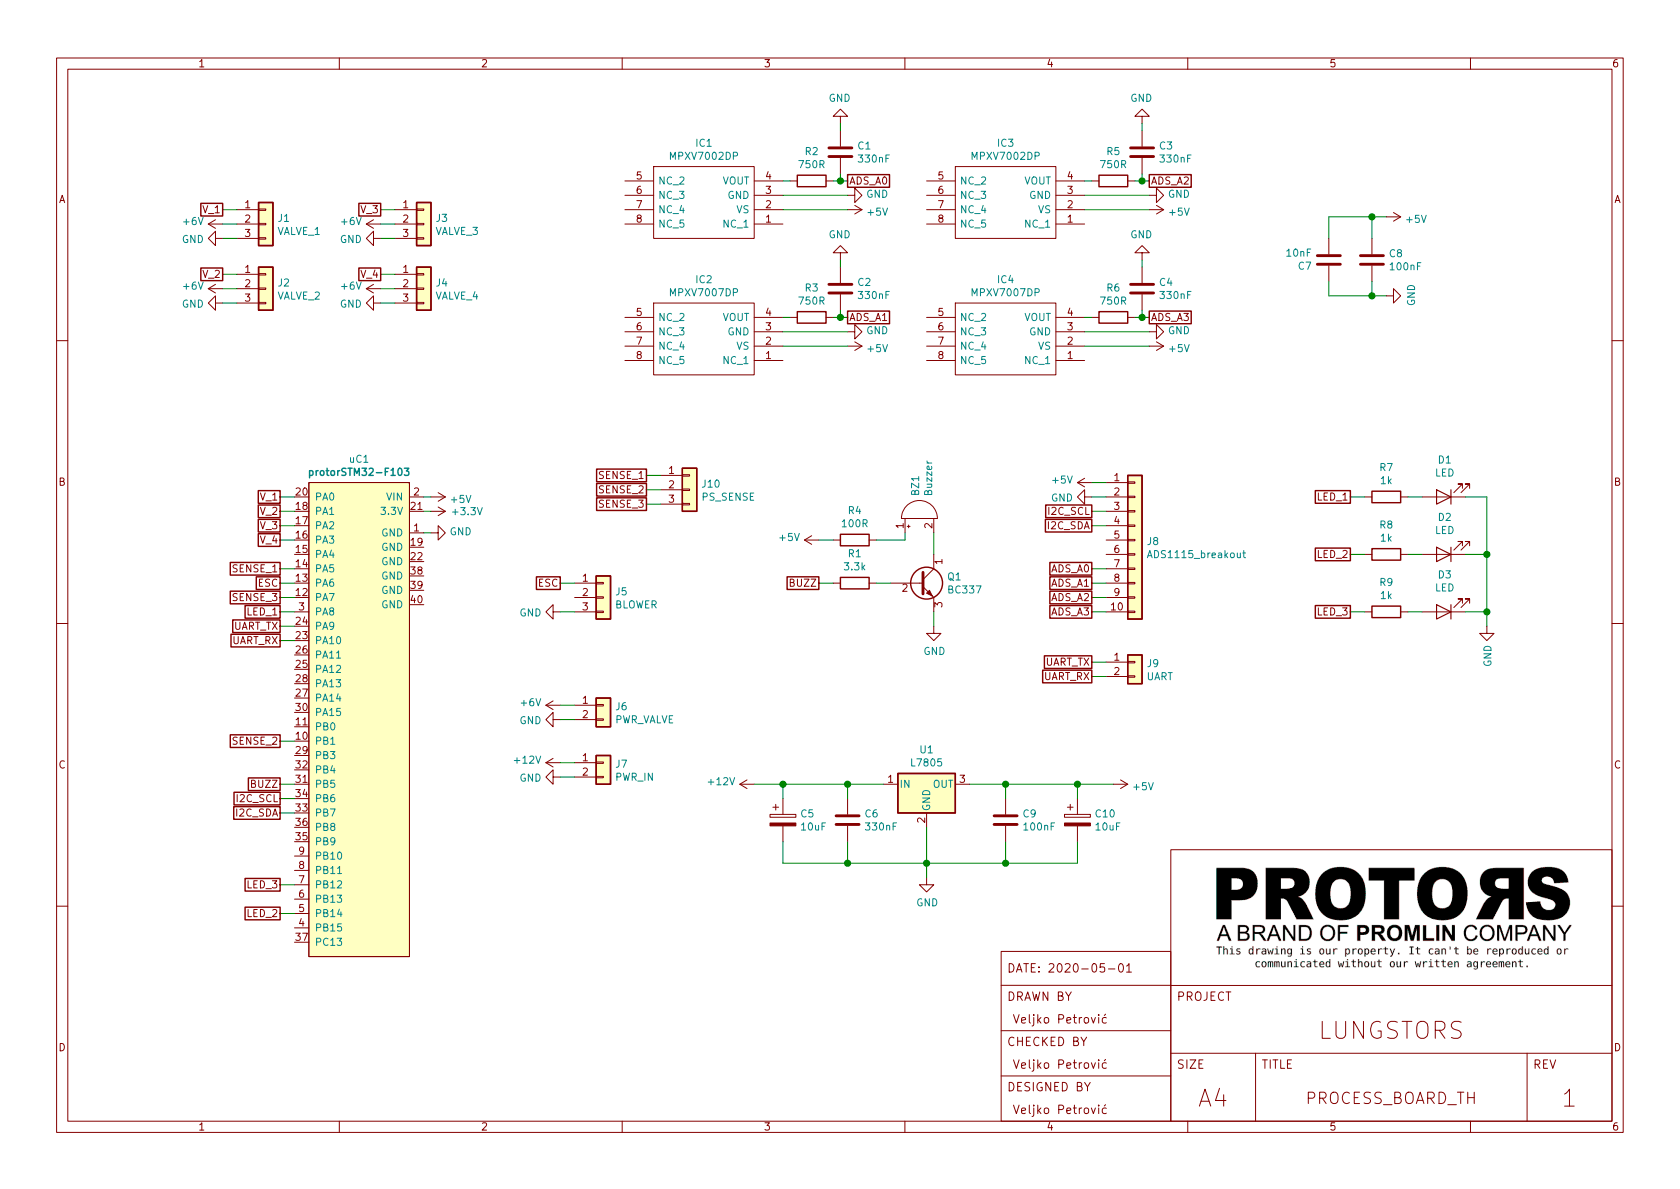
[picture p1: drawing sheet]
EESchema Schematic File Version 4
EELAYER 30 0
EELAYER END
$Descr A4 11693 8268
encoding utf-8
Sheet 1 1
Title "PROCESS_BOARD_TH"
Date "2020-05-01"
Rev "1"
Comp ""
Comment1 "LUNGSTORS"
Comment2 "Veljko Petrović"
Comment3 "Veljko Petrović"
Comment4 "Veljko Petrović"
$EndDescr
$Comp
L PROCESS_BOARD_TH-rescue:MPXV7002DP-protors IC3
U 1 1
P 6450 1250
F 0 "IC3" H 7000 1515 50  0000 C CNN
F 1 "MPXV7002DP" H 7000 1424 50  0000 C CNN
F 2 "protors:MPXV7002DPT1" H 7400 1350 50  0001 L CNN
F 3 "http://www.nxp.com/docs/en/data-sheet/MPXV7002.pdf" H 7400 1250 50  0001 L CNN
F 4 "9.906" H 7400 1050 50  0001 L CNN "Height"
F 5 "NXP" H 7400 950 50  0001 L CNN "Manufacturer_Name"
	1    6450 1250
	1    0    0    -1  
$EndComp
$Comp
L PROCESS_BOARD_TH-rescue:MPXV7002DP-protors IC1
U 1 1
P 4350 1250
F 0 "IC1" H 4900 1515 50  0000 C CNN
F 1 "MPXV7002DP" H 4900 1424 50  0000 C CNN
F 2 "protors:MPXV7002DPT1" H 5300 1350 50  0001 L CNN
F 3 "http://www.nxp.com/docs/en/data-sheet/MPXV7002.pdf" H 5300 1250 50  0001 L CNN
F 4 "9.906" H 5300 1050 50  0001 L CNN "Height"
F 5 "NXP" H 5300 950 50  0001 L CNN "Manufacturer_Name"
	1    4350 1250
	1    0    0    -1  
$EndComp
$Comp
L PROCESS_BOARD_TH-rescue:MPXV7002DP-protors IC2
U 1 1
P 4350 2200
F 0 "IC2" H 4900 2465 50  0000 C CNN
F 1 "MPXV7007DP" H 4900 2374 50  0000 C CNN
F 2 "protors:MPXV7002DPT1" H 5300 2300 50  0001 L CNN
F 3 "http://www.nxp.com/docs/en/data-sheet/MPXV7002.pdf" H 5300 2200 50  0001 L CNN
F 4 "9.906" H 5300 2000 50  0001 L CNN "Height"
F 5 "NXP" H 5300 1900 50  0001 L CNN "Manufacturer_Name"
	1    4350 2200
	1    0    0    -1  
$EndComp
$Comp
L PROCESS_BOARD_TH-rescue:MPXV7002DP-protors IC4
U 1 1
P 6450 2200
F 0 "IC4" H 7000 2465 50  0000 C CNN
F 1 "MPXV7007DP" H 7000 2374 50  0000 C CNN
F 2 "protors:MPXV7002DPT1" H 7400 2300 50  0001 L CNN
F 3 "http://www.nxp.com/docs/en/data-sheet/MPXV7002.pdf" H 7400 2200 50  0001 L CNN
F 4 "9.906" H 7400 2000 50  0001 L CNN "Height"
F 5 "NXP" H 7400 1900 50  0001 L CNN "Manufacturer_Name"
	1    6450 2200
	1    0    0    -1  
$EndComp
$Comp
L Regulator_Linear:L7805 U1
U 1 1
P 6450 5450
F 0 "U1" H 6450 5692 50  0000 C CNN
F 1 "L7805" H 6450 5601 50  0000 C CNN
F 2 "Package_TO_SOT_THT:TO-220-3_Vertical" H 6475 5300 50  0001 L CIN
F 3 "http://www.st.com/content/ccc/resource/technical/document/datasheet/41/4f/b3/b0/12/d4/47/88/CD00000444.pdf/files/CD00000444.pdf/jcr:content/translations/en.CD00000444.pdf" H 6450 5400 50  0001 C CNN
	1    6450 5450
	1    0    0    -1  
$EndComp
$Comp
L Device:Buzzer BZ1
U 1 1
P 6400 3600
F 0 "BZ1" H 6552 3629 50  0000 L CNN
F 1 "Buzzer" H 6552 3538 50  0000 L CNN
F 2 "Buzzer_Beeper:Buzzer_12x9.5RM7.6" V 6375 3700 50  0001 C CNN
F 3 "~" V 6375 3700 50  0001 C CNN
	1    6400 3600
	0    -1   -1   0   
$EndComp
$Comp
L Transistor_BJT:BC337 Q1
U 1 1
P 6400 4050
F 0 "Q1" H 6591 4096 50  0000 L CNN
F 1 "BC337" H 6591 4005 50  0000 L CNN
F 2 "Package_TO_SOT_THT:TO-92L_Inline_Wide" H 6600 3975 50  0001 L CIN
F 3 "https://diotec.com/tl_files/diotec/files/pdf/datasheets/bc337.pdf" H 6400 4050 50  0001 L CNN
	1    6400 4050
	1    0    0    -1  
$EndComp
$Comp
L Device:C C1
U 1 1
P 5850 1050
F 0 "C1" H 5965 1096 50  0000 L CNN
F 1 "330nF" H 5965 1005 50  0000 L CNN
F 2 "Capacitor_THT:C_Rect_L7.0mm_W4.5mm_P5.00mm" H 5888 900 50  0001 C CNN
F 3 "~" H 5850 1050 50  0001 C CNN
	1    5850 1050
	1    0    0    -1  
$EndComp
$Comp
L Device:R R2
U 1 1
P 5650 1250
F 0 "R2" V 5443 1250 50  0000 C CNN
F 1 "750R" V 5534 1250 50  0000 C CNN
F 2 "Resistor_THT:R_Axial_DIN0207_L6.3mm_D2.5mm_P10.16mm_Horizontal" V 5580 1250 50  0001 C CNN
F 3 "~" H 5650 1250 50  0001 C CNN
	1    5650 1250
	0    1    1    0   
$EndComp
$Comp
L Connector_Generic:Conn_01x10 J8
U 1 1
P 7900 3750
F 0 "J8" H 7980 3742 50  0000 L CNN
F 1 "ADS1115_breakout" H 7980 3651 50  0000 L CNN
F 2 "Connector_PinSocket_2.54mm:PinSocket_1x10_P2.54mm_Vertical" H 7900 3750 50  0001 C CNN
F 3 "~" H 7900 3750 50  0001 C CNN
	1    7900 3750
	1    0    0    -1  
$EndComp
$Comp
L power:+5V #PWR0101
U 1 1
P 7600 3350
F 0 "#PWR0101" H 7600 3200 50  0001 C CNN
F 1 "+5V" V 7615 3478 50  0000 L CNN
F 2 "" H 7600 3350 50  0001 C CNN
F 3 "" H 7600 3350 50  0001 C CNN
	1    7600 3350
	0    -1   -1   0   
$EndComp
$Comp
L power:GND #PWR0102
U 1 1
P 7600 3450
F 0 "#PWR0102" H 7600 3200 50  0001 C CNN
F 1 "GND" V 7605 3322 50  0000 R CNN
F 2 "" H 7600 3450 50  0001 C CNN
F 3 "" H 7600 3450 50  0001 C CNN
	1    7600 3450
	0    1    1    0   
$EndComp
Wire Wire Line
	7600 3350 7700 3350
Wire Wire Line
	7600 3450 7700 3450
Text GLabel 7600 3550 0    50   UnSpc ~ 0
I2C_SCL
Text GLabel 7600 3650 0    50   UnSpc ~ 0
I2C_SDA
Text GLabel 7600 3950 0    50   UnSpc ~ 0
ADS_A0
Text GLabel 7600 4050 0    50   UnSpc ~ 0
ADS_A1
Text GLabel 7600 4150 0    50   UnSpc ~ 0
ADS_A2
Text GLabel 7600 4250 0    50   UnSpc ~ 0
ADS_A3
Wire Wire Line
	7600 3550 7700 3550
Wire Wire Line
	7600 3650 7700 3650
Wire Wire Line
	7600 3950 7700 3950
Wire Wire Line
	7600 4050 7700 4050
Wire Wire Line
	7600 4150 7700 4150
Wire Wire Line
	7600 4250 7700 4250
$Comp
L Device:C C6
U 1 1
P 5900 5700
F 0 "C6" H 6015 5746 50  0000 L CNN
F 1 "330nF" H 6015 5655 50  0000 L CNN
F 2 "Capacitor_THT:C_Rect_L7.0mm_W4.5mm_P5.00mm" H 5938 5550 50  0001 C CNN
F 3 "~" H 5900 5700 50  0001 C CNN
	1    5900 5700
	1    0    0    -1  
$EndComp
$Comp
L Device:C C9
U 1 1
P 7000 5700
F 0 "C9" H 7115 5746 50  0000 L CNN
F 1 "100nF" H 7115 5655 50  0000 L CNN
F 2 "Capacitor_THT:C_Rect_L7.0mm_W2.5mm_P5.00mm" H 7038 5550 50  0001 C CNN
F 3 "~" H 7000 5700 50  0001 C CNN
	1    7000 5700
	1    0    0    -1  
$EndComp
$Comp
L Device:CP C5
U 1 1
P 5450 5700
F 0 "C5" H 5568 5746 50  0000 L CNN
F 1 "10uF" H 5568 5655 50  0000 L CNN
F 2 "Capacitor_THT:CP_Radial_D5.0mm_P2.50mm" H 5488 5550 50  0001 C CNN
F 3 "~" H 5450 5700 50  0001 C CNN
	1    5450 5700
	1    0    0    -1  
$EndComp
$Comp
L Device:CP C10
U 1 1
P 7500 5700
F 0 "C10" H 7618 5746 50  0000 L CNN
F 1 "10uF" H 7618 5655 50  0000 L CNN
F 2 "Capacitor_THT:CP_Radial_D5.0mm_P2.50mm" H 7538 5550 50  0001 C CNN
F 3 "~" H 7500 5700 50  0001 C CNN
	1    7500 5700
	1    0    0    -1  
$EndComp
$Comp
L power:+12V #PWR0103
U 1 1
P 5250 5450
F 0 "#PWR0103" H 5250 5300 50  0001 C CNN
F 1 "+12V" V 5265 5578 50  0000 L CNN
F 2 "" H 5250 5450 50  0001 C CNN
F 3 "" H 5250 5450 50  0001 C CNN
	1    5250 5450
	0    -1   -1   0   
$EndComp
$Comp
L power:GND #PWR0105
U 1 1
P 6450 6100
F 0 "#PWR0105" H 6450 5850 50  0001 C CNN
F 1 "GND" H 6455 5927 50  0000 C CNN
F 2 "" H 6450 6100 50  0001 C CNN
F 3 "" H 6450 6100 50  0001 C CNN
	1    6450 6100
	1    0    0    -1  
$EndComp
$Comp
L power:+5V #PWR0106
U 1 1
P 7750 5450
F 0 "#PWR0106" H 7750 5300 50  0001 C CNN
F 1 "+5V" V 7765 5578 50  0000 L CNN
F 2 "" H 7750 5450 50  0001 C CNN
F 3 "" H 7750 5450 50  0001 C CNN
	1    7750 5450
	0    1    1    0   
$EndComp
Wire Wire Line
	5900 5550 5900 5450
Connection ~ 5900 5450
Wire Wire Line
	5900 5450 6150 5450
Wire Wire Line
	5450 5550 5450 5450
Wire Wire Line
	5250 5450 5450 5450
Connection ~ 5450 5450
Wire Wire Line
	5450 5450 5900 5450
Wire Wire Line
	5450 5850 5450 6000
Wire Wire Line
	5450 6000 5900 6000
Wire Wire Line
	6450 6000 6450 6100
Wire Wire Line
	5900 5850 5900 6000
Connection ~ 5900 6000
Wire Wire Line
	5900 6000 6450 6000
Wire Wire Line
	6450 5750 6450 6000
Connection ~ 6450 6000
Wire Wire Line
	6750 5450 7000 5450
Wire Wire Line
	7500 5450 7500 5550
Connection ~ 7500 5450
Wire Wire Line
	7500 5450 7750 5450
Wire Wire Line
	7000 5450 7000 5550
Connection ~ 7000 5450
Wire Wire Line
	7000 5450 7500 5450
Wire Wire Line
	7500 5850 7500 6000
Wire Wire Line
	7500 6000 7000 6000
Wire Wire Line
	7000 5850 7000 6000
Connection ~ 7000 6000
Wire Wire Line
	7000 6000 6450 6000
Text GLabel 5900 1250 2    50   UnSpc ~ 0
ADS_A0
Text GLabel 5900 2200 2    50   UnSpc ~ 0
ADS_A1
Text GLabel 8000 1250 2    50   UnSpc ~ 0
ADS_A2
Text GLabel 8000 2200 2    50   UnSpc ~ 0
ADS_A3
$Comp
L power:+5V #PWR0107
U 1 1
P 5900 1450
F 0 "#PWR0107" H 5900 1300 50  0001 C CNN
F 1 "+5V" V 5915 1578 50  0000 L CNN
F 2 "" H 5900 1450 50  0001 C CNN
F 3 "" H 5900 1450 50  0001 C CNN
	1    5900 1450
	0    1    1    0   
$EndComp
$Comp
L power:+5V #PWR0108
U 1 1
P 5900 2400
F 0 "#PWR0108" H 5900 2250 50  0001 C CNN
F 1 "+5V" V 5915 2528 50  0000 L CNN
F 2 "" H 5900 2400 50  0001 C CNN
F 3 "" H 5900 2400 50  0001 C CNN
	1    5900 2400
	0    1    1    0   
$EndComp
$Comp
L power:+5V #PWR0109
U 1 1
P 8000 2400
F 0 "#PWR0109" H 8000 2250 50  0001 C CNN
F 1 "+5V" V 8015 2528 50  0000 L CNN
F 2 "" H 8000 2400 50  0001 C CNN
F 3 "" H 8000 2400 50  0001 C CNN
	1    8000 2400
	0    1    1    0   
$EndComp
$Comp
L power:+5V #PWR0110
U 1 1
P 8000 1450
F 0 "#PWR0110" H 8000 1300 50  0001 C CNN
F 1 "+5V" V 8015 1578 50  0000 L CNN
F 2 "" H 8000 1450 50  0001 C CNN
F 3 "" H 8000 1450 50  0001 C CNN
	1    8000 1450
	0    1    1    0   
$EndComp
$Comp
L power:GND #PWR0111
U 1 1
P 5900 1350
F 0 "#PWR0111" H 5900 1100 50  0001 C CNN
F 1 "GND" V 5905 1222 50  0000 R CNN
F 2 "" H 5900 1350 50  0001 C CNN
F 3 "" H 5900 1350 50  0001 C CNN
	1    5900 1350
	0    -1   -1   0   
$EndComp
$Comp
L power:GND #PWR0112
U 1 1
P 5900 2300
F 0 "#PWR0112" H 5900 2050 50  0001 C CNN
F 1 "GND" V 5905 2172 50  0000 R CNN
F 2 "" H 5900 2300 50  0001 C CNN
F 3 "" H 5900 2300 50  0001 C CNN
	1    5900 2300
	0    -1   -1   0   
$EndComp
$Comp
L power:GND #PWR0113
U 1 1
P 8000 2300
F 0 "#PWR0113" H 8000 2050 50  0001 C CNN
F 1 "GND" V 8005 2172 50  0000 R CNN
F 2 "" H 8000 2300 50  0001 C CNN
F 3 "" H 8000 2300 50  0001 C CNN
	1    8000 2300
	0    -1   -1   0   
$EndComp
$Comp
L power:GND #PWR0114
U 1 1
P 8000 1350
F 0 "#PWR0114" H 8000 1100 50  0001 C CNN
F 1 "GND" V 8005 1222 50  0000 R CNN
F 2 "" H 8000 1350 50  0001 C CNN
F 3 "" H 8000 1350 50  0001 C CNN
	1    8000 1350
	0    -1   -1   0   
$EndComp
Wire Wire Line
	5450 1350 5900 1350
Wire Wire Line
	5450 1450 5900 1450
Wire Wire Line
	7550 1350 8000 1350
Wire Wire Line
	7550 1450 8000 1450
Wire Wire Line
	5450 2300 5900 2300
Wire Wire Line
	5450 2400 5900 2400
Wire Wire Line
	7550 2300 8000 2300
Wire Wire Line
	7550 2400 8000 2400
$Comp
L Device:R R4
U 1 1
P 5950 3750
F 0 "R4" V 5743 3750 50  0000 C CNN
F 1 "100R" V 5834 3750 50  0000 C CNN
F 2 "Resistor_THT:R_Axial_DIN0207_L6.3mm_D2.5mm_P10.16mm_Horizontal" V 5880 3750 50  0001 C CNN
F 3 "~" H 5950 3750 50  0001 C CNN
	1    5950 3750
	0    1    1    0   
$EndComp
Wire Wire Line
	5900 1250 5850 1250
Wire Wire Line
	5850 1250 5850 1200
Connection ~ 5850 1250
Wire Wire Line
	5850 1250 5800 1250
Wire Wire Line
	5500 1250 5450 1250
$Comp
L power:GND #PWR0115
U 1 1
P 5850 850
F 0 "#PWR0115" H 5850 600 50  0001 C CNN
F 1 "GND" H 5855 677 50  0000 C CNN
F 2 "" H 5850 850 50  0001 C CNN
F 3 "" H 5850 850 50  0001 C CNN
	1    5850 850 
	-1   0    0    1   
$EndComp
Wire Wire Line
	5850 850  5850 900 
$Comp
L Device:R R3
U 1 1
P 5650 2200
F 0 "R3" V 5443 2200 50  0000 C CNN
F 1 "750R" V 5534 2200 50  0000 C CNN
F 2 "Resistor_THT:R_Axial_DIN0207_L6.3mm_D2.5mm_P10.16mm_Horizontal" V 5580 2200 50  0001 C CNN
F 3 "~" H 5650 2200 50  0001 C CNN
	1    5650 2200
	0    1    1    0   
$EndComp
$Comp
L Device:C C2
U 1 1
P 5850 2000
F 0 "C2" H 5965 2046 50  0000 L CNN
F 1 "330nF" H 5965 1955 50  0000 L CNN
F 2 "Capacitor_THT:C_Rect_L7.0mm_W4.5mm_P5.00mm" H 5888 1850 50  0001 C CNN
F 3 "~" H 5850 2000 50  0001 C CNN
	1    5850 2000
	1    0    0    -1  
$EndComp
$Comp
L power:GND #PWR0116
U 1 1
P 5850 1800
F 0 "#PWR0116" H 5850 1550 50  0001 C CNN
F 1 "GND" H 5855 1627 50  0000 C CNN
F 2 "" H 5850 1800 50  0001 C CNN
F 3 "" H 5850 1800 50  0001 C CNN
	1    5850 1800
	-1   0    0    1   
$EndComp
Wire Wire Line
	5500 2200 5450 2200
Wire Wire Line
	5800 2200 5850 2200
Wire Wire Line
	5850 2150 5850 2200
Connection ~ 5850 2200
Wire Wire Line
	5850 2200 5900 2200
Wire Wire Line
	5850 1800 5850 1850
$Comp
L Device:R R5
U 1 1
P 7750 1250
F 0 "R5" V 7543 1250 50  0000 C CNN
F 1 "750R" V 7634 1250 50  0000 C CNN
F 2 "Resistor_THT:R_Axial_DIN0207_L6.3mm_D2.5mm_P10.16mm_Horizontal" V 7680 1250 50  0001 C CNN
F 3 "~" H 7750 1250 50  0001 C CNN
	1    7750 1250
	0    1    1    0   
$EndComp
$Comp
L Device:C C3
U 1 1
P 7950 1050
F 0 "C3" H 8065 1096 50  0000 L CNN
F 1 "330nF" H 8065 1005 50  0000 L CNN
F 2 "Capacitor_THT:C_Rect_L7.0mm_W4.5mm_P5.00mm" H 7988 900 50  0001 C CNN
F 3 "~" H 7950 1050 50  0001 C CNN
	1    7950 1050
	1    0    0    -1  
$EndComp
$Comp
L power:GND #PWR0117
U 1 1
P 7950 850
F 0 "#PWR0117" H 7950 600 50  0001 C CNN
F 1 "GND" H 7955 677 50  0000 C CNN
F 2 "" H 7950 850 50  0001 C CNN
F 3 "" H 7950 850 50  0001 C CNN
	1    7950 850 
	-1   0    0    1   
$EndComp
$Comp
L Device:R R6
U 1 1
P 7750 2200
F 0 "R6" V 7543 2200 50  0000 C CNN
F 1 "750R" V 7634 2200 50  0000 C CNN
F 2 "Resistor_THT:R_Axial_DIN0207_L6.3mm_D2.5mm_P10.16mm_Horizontal" V 7680 2200 50  0001 C CNN
F 3 "~" H 7750 2200 50  0001 C CNN
	1    7750 2200
	0    1    1    0   
$EndComp
$Comp
L Device:C C4
U 1 1
P 7950 2000
F 0 "C4" H 8065 2046 50  0000 L CNN
F 1 "330nF" H 8065 1955 50  0000 L CNN
F 2 "Capacitor_THT:C_Rect_L7.0mm_W4.5mm_P5.00mm" H 7988 1850 50  0001 C CNN
F 3 "~" H 7950 2000 50  0001 C CNN
	1    7950 2000
	1    0    0    -1  
$EndComp
$Comp
L power:GND #PWR0118
U 1 1
P 7950 1800
F 0 "#PWR0118" H 7950 1550 50  0001 C CNN
F 1 "GND" H 7955 1627 50  0000 C CNN
F 2 "" H 7950 1800 50  0001 C CNN
F 3 "" H 7950 1800 50  0001 C CNN
	1    7950 1800
	-1   0    0    1   
$EndComp
Wire Wire Line
	7550 1250 7600 1250
Wire Wire Line
	7900 1250 7950 1250
Wire Wire Line
	7950 1200 7950 1250
Connection ~ 7950 1250
Wire Wire Line
	7950 1250 8000 1250
Wire Wire Line
	7950 900  7950 850 
Wire Wire Line
	7600 2200 7550 2200
Wire Wire Line
	7900 2200 7950 2200
Wire Wire Line
	7950 2150 7950 2200
Connection ~ 7950 2200
Wire Wire Line
	7950 2200 8000 2200
Wire Wire Line
	7950 1850 7950 1800
$Comp
L Connector_Generic:Conn_01x02 J7
U 1 1
P 4200 5300
F 0 "J7" H 4280 5292 50  0000 L CNN
F 1 "PWR_IN" H 4280 5201 50  0000 L CNN
F 2 "TerminalBlock:TerminalBlock_bornier-2_P5.08mm" H 4200 5300 50  0001 C CNN
F 3 "~" H 4200 5300 50  0001 C CNN
	1    4200 5300
	1    0    0    -1  
$EndComp
$Comp
L Connector_Generic:Conn_01x03 J1
U 1 1
P 1850 1550
F 0 "J1" H 1930 1592 50  0000 L CNN
F 1 "VALVE_1" H 1930 1501 50  0000 L CNN
F 2 "Connector_PinHeader_2.54mm:PinHeader_1x03_P2.54mm_Vertical" H 1850 1550 50  0001 C CNN
F 3 "~" H 1850 1550 50  0001 C CNN
	1    1850 1550
	1    0    0    -1  
$EndComp
$Comp
L Connector_Generic:Conn_01x02 J6
U 1 1
P 4200 4900
F 0 "J6" H 4280 4892 50  0000 L CNN
F 1 "PWR_VALVE" H 4280 4801 50  0000 L CNN
F 2 "TerminalBlock:TerminalBlock_bornier-2_P5.08mm" H 4200 4900 50  0001 C CNN
F 3 "~" H 4200 4900 50  0001 C CNN
	1    4200 4900
	1    0    0    -1  
$EndComp
$Comp
L Connector_Generic:Conn_01x03 J2
U 1 1
P 1850 2000
F 0 "J2" H 1930 2042 50  0000 L CNN
F 1 "VALVE_2" H 1930 1951 50  0000 L CNN
F 2 "Connector_PinHeader_2.54mm:PinHeader_1x03_P2.54mm_Vertical" H 1850 2000 50  0001 C CNN
F 3 "~" H 1850 2000 50  0001 C CNN
	1    1850 2000
	1    0    0    -1  
$EndComp
$Comp
L Connector_Generic:Conn_01x03 J3
U 1 1
P 2950 1550
F 0 "J3" H 3030 1592 50  0000 L CNN
F 1 "VALVE_3" H 3030 1501 50  0000 L CNN
F 2 "Connector_PinHeader_2.54mm:PinHeader_1x03_P2.54mm_Vertical" H 2950 1550 50  0001 C CNN
F 3 "~" H 2950 1550 50  0001 C CNN
	1    2950 1550
	1    0    0    -1  
$EndComp
$Comp
L Connector_Generic:Conn_01x03 J4
U 1 1
P 2950 2000
F 0 "J4" H 3030 2042 50  0000 L CNN
F 1 "VALVE_4" H 3030 1951 50  0000 L CNN
F 2 "Connector_PinHeader_2.54mm:PinHeader_1x03_P2.54mm_Vertical" H 2950 2000 50  0001 C CNN
F 3 "~" H 2950 2000 50  0001 C CNN
	1    2950 2000
	1    0    0    -1  
$EndComp
$Comp
L Connector_Generic:Conn_01x03 J5
U 1 1
P 4200 4150
F 0 "J5" H 4280 4192 50  0000 L CNN
F 1 "BLOWER" H 4280 4101 50  0000 L CNN
F 2 "Connector_PinHeader_2.54mm:PinHeader_1x03_P2.54mm_Vertical" H 4200 4150 50  0001 C CNN
F 3 "~" H 4200 4150 50  0001 C CNN
	1    4200 4150
	1    0    0    -1  
$EndComp
Text GLabel 1550 1450 0    50   UnSpc ~ 0
V_1
Text GLabel 1550 1900 0    50   UnSpc ~ 0
V_2
Text GLabel 2650 1450 0    50   UnSpc ~ 0
V_3
Text GLabel 2650 1900 0    50   UnSpc ~ 0
V_4
Text GLabel 3900 4050 0    50   UnSpc ~ 0
ESC
$Comp
L power:+6V #PWR0119
U 1 1
P 1550 1550
F 0 "#PWR0119" H 1550 1400 50  0001 C CNN
F 1 "+6V" V 1565 1678 50  0000 L CNN
F 2 "" H 1550 1550 50  0001 C CNN
F 3 "" H 1550 1550 50  0001 C CNN
	1    1550 1550
	0    -1   -1   0   
$EndComp
$Comp
L power:+6V #PWR0120
U 1 1
P 1550 2000
F 0 "#PWR0120" H 1550 1850 50  0001 C CNN
F 1 "+6V" V 1565 2128 50  0000 L CNN
F 2 "" H 1550 2000 50  0001 C CNN
F 3 "" H 1550 2000 50  0001 C CNN
	1    1550 2000
	0    -1   -1   0   
$EndComp
$Comp
L power:+6V #PWR0121
U 1 1
P 2650 1550
F 0 "#PWR0121" H 2650 1400 50  0001 C CNN
F 1 "+6V" V 2665 1678 50  0000 L CNN
F 2 "" H 2650 1550 50  0001 C CNN
F 3 "" H 2650 1550 50  0001 C CNN
	1    2650 1550
	0    -1   -1   0   
$EndComp
$Comp
L power:+6V #PWR0122
U 1 1
P 2650 2000
F 0 "#PWR0122" H 2650 1850 50  0001 C CNN
F 1 "+6V" V 2665 2128 50  0000 L CNN
F 2 "" H 2650 2000 50  0001 C CNN
F 3 "" H 2650 2000 50  0001 C CNN
	1    2650 2000
	0    -1   -1   0   
$EndComp
$Comp
L power:GND #PWR0123
U 1 1
P 1550 1650
F 0 "#PWR0123" H 1550 1400 50  0001 C CNN
F 1 "GND" V 1555 1522 50  0000 R CNN
F 2 "" H 1550 1650 50  0001 C CNN
F 3 "" H 1550 1650 50  0001 C CNN
	1    1550 1650
	0    1    1    0   
$EndComp
$Comp
L power:GND #PWR0124
U 1 1
P 1550 2100
F 0 "#PWR0124" H 1550 1850 50  0001 C CNN
F 1 "GND" V 1555 1972 50  0000 R CNN
F 2 "" H 1550 2100 50  0001 C CNN
F 3 "" H 1550 2100 50  0001 C CNN
	1    1550 2100
	0    1    1    0   
$EndComp
$Comp
L power:GND #PWR0125
U 1 1
P 2650 1650
F 0 "#PWR0125" H 2650 1400 50  0001 C CNN
F 1 "GND" V 2655 1522 50  0000 R CNN
F 2 "" H 2650 1650 50  0001 C CNN
F 3 "" H 2650 1650 50  0001 C CNN
	1    2650 1650
	0    1    1    0   
$EndComp
$Comp
L power:GND #PWR0126
U 1 1
P 2650 2100
F 0 "#PWR0126" H 2650 1850 50  0001 C CNN
F 1 "GND" V 2655 1972 50  0000 R CNN
F 2 "" H 2650 2100 50  0001 C CNN
F 3 "" H 2650 2100 50  0001 C CNN
	1    2650 2100
	0    1    1    0   
$EndComp
$Comp
L power:GND #PWR0127
U 1 1
P 3900 4250
F 0 "#PWR0127" H 3900 4000 50  0001 C CNN
F 1 "GND" V 3905 4122 50  0000 R CNN
F 2 "" H 3900 4250 50  0001 C CNN
F 3 "" H 3900 4250 50  0001 C CNN
	1    3900 4250
	0    1    1    0   
$EndComp
$Comp
L power:+6V #PWR0128
U 1 1
P 3900 4900
F 0 "#PWR0128" H 3900 4750 50  0001 C CNN
F 1 "+6V" V 3915 5028 50  0000 L CNN
F 2 "" H 3900 4900 50  0001 C CNN
F 3 "" H 3900 4900 50  0001 C CNN
	1    3900 4900
	0    -1   -1   0   
$EndComp
$Comp
L power:GND #PWR0129
U 1 1
P 3900 5000
F 0 "#PWR0129" H 3900 4750 50  0001 C CNN
F 1 "GND" V 3905 4872 50  0000 R CNN
F 2 "" H 3900 5000 50  0001 C CNN
F 3 "" H 3900 5000 50  0001 C CNN
	1    3900 5000
	0    1    1    0   
$EndComp
$Comp
L power:GND #PWR0130
U 1 1
P 3900 5400
F 0 "#PWR0130" H 3900 5150 50  0001 C CNN
F 1 "GND" V 3905 5272 50  0000 R CNN
F 2 "" H 3900 5400 50  0001 C CNN
F 3 "" H 3900 5400 50  0001 C CNN
	1    3900 5400
	0    1    1    0   
$EndComp
$Comp
L power:+12V #PWR0131
U 1 1
P 3900 5300
F 0 "#PWR0131" H 3900 5150 50  0001 C CNN
F 1 "+12V" V 3915 5428 50  0000 L CNN
F 2 "" H 3900 5300 50  0001 C CNN
F 3 "" H 3900 5300 50  0001 C CNN
	1    3900 5300
	0    -1   -1   0   
$EndComp
Wire Wire Line
	3900 4900 4000 4900
Wire Wire Line
	3900 5000 4000 5000
Wire Wire Line
	3900 5300 4000 5300
Wire Wire Line
	3900 5400 4000 5400
Wire Wire Line
	3900 4050 4000 4050
Wire Wire Line
	3900 4250 4000 4250
Wire Wire Line
	2650 1450 2750 1450
Wire Wire Line
	2650 1550 2750 1550
Wire Wire Line
	2650 1650 2750 1650
Wire Wire Line
	2650 1900 2750 1900
Wire Wire Line
	2650 2000 2750 2000
Wire Wire Line
	2650 2100 2750 2100
Wire Wire Line
	1550 1900 1650 1900
Wire Wire Line
	1550 2000 1650 2000
Wire Wire Line
	1550 2100 1650 2100
Wire Wire Line
	1550 1450 1650 1450
Wire Wire Line
	1550 1550 1650 1550
Wire Wire Line
	1550 1650 1650 1650
$Comp
L Device:C C7
U 1 1
P 9250 1800
F 0 "C7" H 9365 1846 50  0000 L CNN
F 1 "10nF" H 9365 1755 50  0000 L CNN
F 2 "Capacitor_THT:C_Rect_L7.0mm_W2.0mm_P5.00mm" H 9288 1650 50  0001 C CNN
F 3 "~" H 9250 1800 50  0001 C CNN
	1    9250 1800
	-1   0    0    1   
$EndComp
$Comp
L Device:C C8
U 1 1
P 9550 1800
F 0 "C8" H 9665 1846 50  0000 L CNN
F 1 "100nF" H 9665 1755 50  0000 L CNN
F 2 "Capacitor_THT:C_Rect_L7.0mm_W2.5mm_P5.00mm" H 9588 1650 50  0001 C CNN
F 3 "~" H 9550 1800 50  0001 C CNN
	1    9550 1800
	1    0    0    -1  
$EndComp
$Comp
L power:+5V #PWR0132
U 1 1
P 9650 1500
F 0 "#PWR0132" H 9650 1350 50  0001 C CNN
F 1 "+5V" V 9665 1628 50  0000 L CNN
F 2 "" H 9650 1500 50  0001 C CNN
F 3 "" H 9650 1500 50  0001 C CNN
	1    9650 1500
	0    1    1    0   
$EndComp
$Comp
L power:GND #PWR0133
U 1 1
P 9650 2050
F 0 "#PWR0133" H 9650 1800 50  0001 C CNN
F 1 "GND" H 9655 1877 50  0000 C CNN
F 2 "" H 9650 2050 50  0001 C CNN
F 3 "" H 9650 2050 50  0001 C CNN
	1    9650 2050
	0    -1   -1   0   
$EndComp
Wire Wire Line
	9250 1650 9250 1500
Wire Wire Line
	9250 1500 9550 1500
Wire Wire Line
	9550 1650 9550 1500
Connection ~ 9550 1500
Wire Wire Line
	9550 1500 9650 1500
Wire Wire Line
	9250 1950 9250 2050
Wire Wire Line
	9250 2050 9550 2050
Wire Wire Line
	9550 1950 9550 2050
Connection ~ 9550 2050
Wire Wire Line
	9550 2050 9650 2050
$Comp
L Device:R R1
U 1 1
P 5950 4050
F 0 "R1" V 5743 4050 50  0000 C CNN
F 1 "3.3k" V 5834 4050 50  0000 C CNN
F 2 "Resistor_THT:R_Axial_DIN0207_L6.3mm_D2.5mm_P10.16mm_Horizontal" V 5880 4050 50  0001 C CNN
F 3 "~" H 5950 4050 50  0001 C CNN
	1    5950 4050
	0    1    1    0   
$EndComp
Text GLabel 5700 4050 0    50   UnSpc ~ 0
BUZZ
Wire Wire Line
	5700 4050 5800 4050
Wire Wire Line
	6100 4050 6200 4050
$Comp
L power:GND #PWR0134
U 1 1
P 6500 4350
F 0 "#PWR0134" H 6500 4100 50  0001 C CNN
F 1 "GND" H 6505 4177 50  0000 C CNN
F 2 "" H 6500 4350 50  0001 C CNN
F 3 "" H 6500 4350 50  0001 C CNN
	1    6500 4350
	1    0    0    -1  
$EndComp
Wire Wire Line
	6500 3700 6500 3850
$Comp
L power:+5V #PWR0135
U 1 1
P 3000 3450
F 0 "#PWR0135" H 3000 3300 50  0001 C CNN
F 1 "+5V" V 3015 3578 50  0000 L CNN
F 2 "" H 3000 3450 50  0001 C CNN
F 3 "" H 3000 3450 50  0001 C CNN
	1    3000 3450
	0    1    1    0   
$EndComp
$Comp
L power:GND #PWR0136
U 1 1
P 3000 3700
F 0 "#PWR0136" H 3000 3450 50  0001 C CNN
F 1 "GND" V 3005 3572 50  0000 R CNN
F 2 "" H 3000 3700 50  0001 C CNN
F 3 "" H 3000 3700 50  0001 C CNN
	1    3000 3700
	0    -1   -1   0   
$EndComp
$Comp
L power:+3.3V #PWR0137
U 1 1
P 3000 3550
F 0 "#PWR0137" H 3000 3400 50  0001 C CNN
F 1 "+3.3V" V 3000 3800 50  0000 C CNN
F 2 "" H 3000 3550 50  0001 C CNN
F 3 "" H 3000 3550 50  0001 C CNN
	1    3000 3550
	0    1    1    0   
$EndComp
Wire Wire Line
	2950 3450 3000 3450
Wire Wire Line
	2950 3550 3000 3550
Text GLabel 1950 5650 0    50   UnSpc ~ 0
I2C_SDA
Text GLabel 1950 5550 0    50   UnSpc ~ 0
I2C_SCL
Text GLabel 1950 3450 0    50   UnSpc ~ 0
V_1
Text GLabel 1950 3550 0    50   UnSpc ~ 0
V_2
Text GLabel 1950 3650 0    50   UnSpc ~ 0
V_3
Text GLabel 1950 3750 0    50   UnSpc ~ 0
V_4
Text GLabel 1950 4050 0    50   UnSpc ~ 0
ESC
Wire Wire Line
	1950 3450 2050 3450
Wire Wire Line
	1950 3550 2050 3550
Wire Wire Line
	1950 3650 2050 3650
Wire Wire Line
	1950 3750 2050 3750
Wire Wire Line
	1950 4050 2050 4050
Text GLabel 1950 5450 0    50   UnSpc ~ 0
BUZZ
$Comp
L Connector_Generic:Conn_01x02 J9
U 1 1
P 7900 4600
F 0 "J9" H 7980 4592 50  0000 L CNN
F 1 "UART" H 7980 4501 50  0000 L CNN
F 2 "TerminalBlock:TerminalBlock_bornier-2_P5.08mm" H 7900 4600 50  0001 C CNN
F 3 "~" H 7900 4600 50  0001 C CNN
	1    7900 4600
	1    0    0    -1  
$EndComp
Text GLabel 7600 4600 0    50   UnSpc ~ 0
UART_TX
Text GLabel 7600 4700 0    50   UnSpc ~ 0
UART_RX
Text GLabel 1950 4350 0    50   UnSpc ~ 0
UART_TX
Text GLabel 1950 4450 0    50   UnSpc ~ 0
UART_RX
Wire Wire Line
	7600 4600 7700 4600
Wire Wire Line
	7600 4700 7700 4700
Wire Wire Line
	1950 4350 2050 4350
Wire Wire Line
	1950 4450 2050 4450
Wire Wire Line
	1950 5550 2050 5550
Wire Wire Line
	1950 5650 2050 5650
$Comp
L power:+5V #PWR0104
U 1 1
P 5700 3750
F 0 "#PWR0104" H 5700 3600 50  0001 C CNN
F 1 "+5V" V 5715 3878 50  0000 L CNN
F 2 "" H 5700 3750 50  0001 C CNN
F 3 "" H 5700 3750 50  0001 C CNN
	1    5700 3750
	0    -1   -1   0   
$EndComp
$Comp
L Device:LED D1
U 1 1
P 10050 3450
F 0 "D1" H 10043 3195 50  0000 C CNN
F 1 "LED" H 10043 3286 50  0000 C CNN
F 2 "LED_THT:LED_D5.0mm" H 10050 3450 50  0001 C CNN
F 3 "~" H 10050 3450 50  0001 C CNN
	1    10050 3450
	-1   0    0    1   
$EndComp
$Comp
L Device:LED D2
U 1 1
P 10050 3850
F 0 "D2" H 10043 3595 50  0000 C CNN
F 1 "LED" H 10043 3686 50  0000 C CNN
F 2 "LED_THT:LED_D5.0mm" H 10050 3850 50  0001 C CNN
F 3 "~" H 10050 3850 50  0001 C CNN
	1    10050 3850
	-1   0    0    1   
$EndComp
$Comp
L Device:LED D3
U 1 1
P 10050 4250
F 0 "D3" H 10043 3995 50  0000 C CNN
F 1 "LED" H 10043 4086 50  0000 C CNN
F 2 "LED_THT:LED_D5.0mm" H 10050 4250 50  0001 C CNN
F 3 "~" H 10050 4250 50  0001 C CNN
	1    10050 4250
	-1   0    0    1   
$EndComp
$Comp
L Device:R R7
U 1 1
P 9650 3450
F 0 "R7" V 9443 3450 50  0000 C CNN
F 1 "1k" V 9534 3450 50  0000 C CNN
F 2 "Resistor_THT:R_Axial_DIN0207_L6.3mm_D2.5mm_P10.16mm_Horizontal" V 9580 3450 50  0001 C CNN
F 3 "~" H 9650 3450 50  0001 C CNN
	1    9650 3450
	0    1    1    0   
$EndComp
$Comp
L Device:R R8
U 1 1
P 9650 3850
F 0 "R8" V 9443 3850 50  0000 C CNN
F 1 "1k" V 9534 3850 50  0000 C CNN
F 2 "Resistor_THT:R_Axial_DIN0207_L6.3mm_D2.5mm_P10.16mm_Horizontal" V 9580 3850 50  0001 C CNN
F 3 "~" H 9650 3850 50  0001 C CNN
	1    9650 3850
	0    1    1    0   
$EndComp
$Comp
L Device:R R9
U 1 1
P 9650 4250
F 0 "R9" V 9443 4250 50  0000 C CNN
F 1 "1k" V 9534 4250 50  0000 C CNN
F 2 "Resistor_THT:R_Axial_DIN0207_L6.3mm_D2.5mm_P10.16mm_Horizontal" V 9580 4250 50  0001 C CNN
F 3 "~" H 9650 4250 50  0001 C CNN
	1    9650 4250
	0    1    1    0   
$EndComp
$Comp
L power:GND #PWR0138
U 1 1
P 10350 4350
F 0 "#PWR0138" H 10350 4100 50  0001 C CNN
F 1 "GND" V 10355 4222 50  0000 R CNN
F 2 "" H 10350 4350 50  0001 C CNN
F 3 "" H 10350 4350 50  0001 C CNN
	1    10350 4350
	1    0    0    -1  
$EndComp
Text GLabel 9400 3450 0    50   UnSpc ~ 0
LED_1
Text GLabel 9400 3850 0    50   UnSpc ~ 0
LED_2
Text GLabel 9400 4250 0    50   UnSpc ~ 0
LED_3
Wire Wire Line
	9400 3450 9500 3450
Wire Wire Line
	9400 3850 9500 3850
Wire Wire Line
	9400 4250 9500 4250
Wire Wire Line
	9800 3450 9900 3450
Wire Wire Line
	9800 3850 9900 3850
Wire Wire Line
	9800 4250 9900 4250
Wire Wire Line
	10200 3450 10350 3450
Wire Wire Line
	10350 3450 10350 3850
Wire Wire Line
	10200 3850 10350 3850
Connection ~ 10350 3850
Wire Wire Line
	10350 3850 10350 4250
Wire Wire Line
	10200 4250 10350 4250
Connection ~ 10350 4250
Wire Wire Line
	10350 4250 10350 4350
Text GLabel 1950 4250 0    50   UnSpc ~ 0
LED_1
Text GLabel 1950 6350 0    50   UnSpc ~ 0
LED_2
Text GLabel 1950 6150 0    50   UnSpc ~ 0
LED_3
Wire Wire Line
	1950 6150 2050 6150
Wire Wire Line
	2050 6350 1950 6350
Wire Wire Line
	1950 4250 2050 4250
Wire Wire Line
	6100 3750 6300 3750
Wire Wire Line
	6300 3750 6300 3700
Wire Wire Line
	5800 3750 5700 3750
Wire Wire Line
	6500 4250 6500 4350
$Comp
L Connector_Generic:Conn_01x03 J10
U 1 1
P 4800 3400
F 0 "J10" H 4880 3442 50  0000 L CNN
F 1 "PS_SENSE" H 4880 3351 50  0000 L CNN
F 2 "TerminalBlock:TerminalBlock_bornier-3_P5.08mm" H 4800 3400 50  0001 C CNN
F 3 "~" H 4800 3400 50  0001 C CNN
	1    4800 3400
	1    0    0    -1  
$EndComp
Text GLabel 4500 3300 0    50   UnSpc ~ 0
SENSE_1
Text GLabel 4500 3400 0    50   UnSpc ~ 0
SENSE_2
Text GLabel 4500 3500 0    50   UnSpc ~ 0
SENSE_3
Wire Wire Line
	4500 3300 4600 3300
Wire Wire Line
	4500 3400 4600 3400
Wire Wire Line
	4500 3500 4600 3500
Wire Wire Line
	1950 5450 2050 5450
Text GLabel 1950 5150 0    50   UnSpc ~ 0
SENSE_2
Text GLabel 1950 4150 0    50   UnSpc ~ 0
SENSE_3
Text GLabel 1950 3950 0    50   UnSpc ~ 0
SENSE_1
Wire Wire Line
	1950 3950 2050 3950
Wire Wire Line
	1950 4150 2050 4150
Wire Wire Line
	1950 5150 2050 5150
Wire Wire Line
	2950 3700 3000 3700
$Comp
L protors:protorSTM32-F103 uC1
U 1 1
P 2500 3350
F 0 "uC1" H 2500 3515 50  0000 C CNN
F 1 "protorSTM32-F103" H 2500 3424 50  0000 C CNB
F 2 "protors:protorSTM32-F103v1.1" H 2450 3400 50  0001 C CNN
F 3 "" H 2450 3400 50  0001 C CNN
	1    2500 3350
	1    0    0    -1  
$EndComp
$EndSCHEMATC
